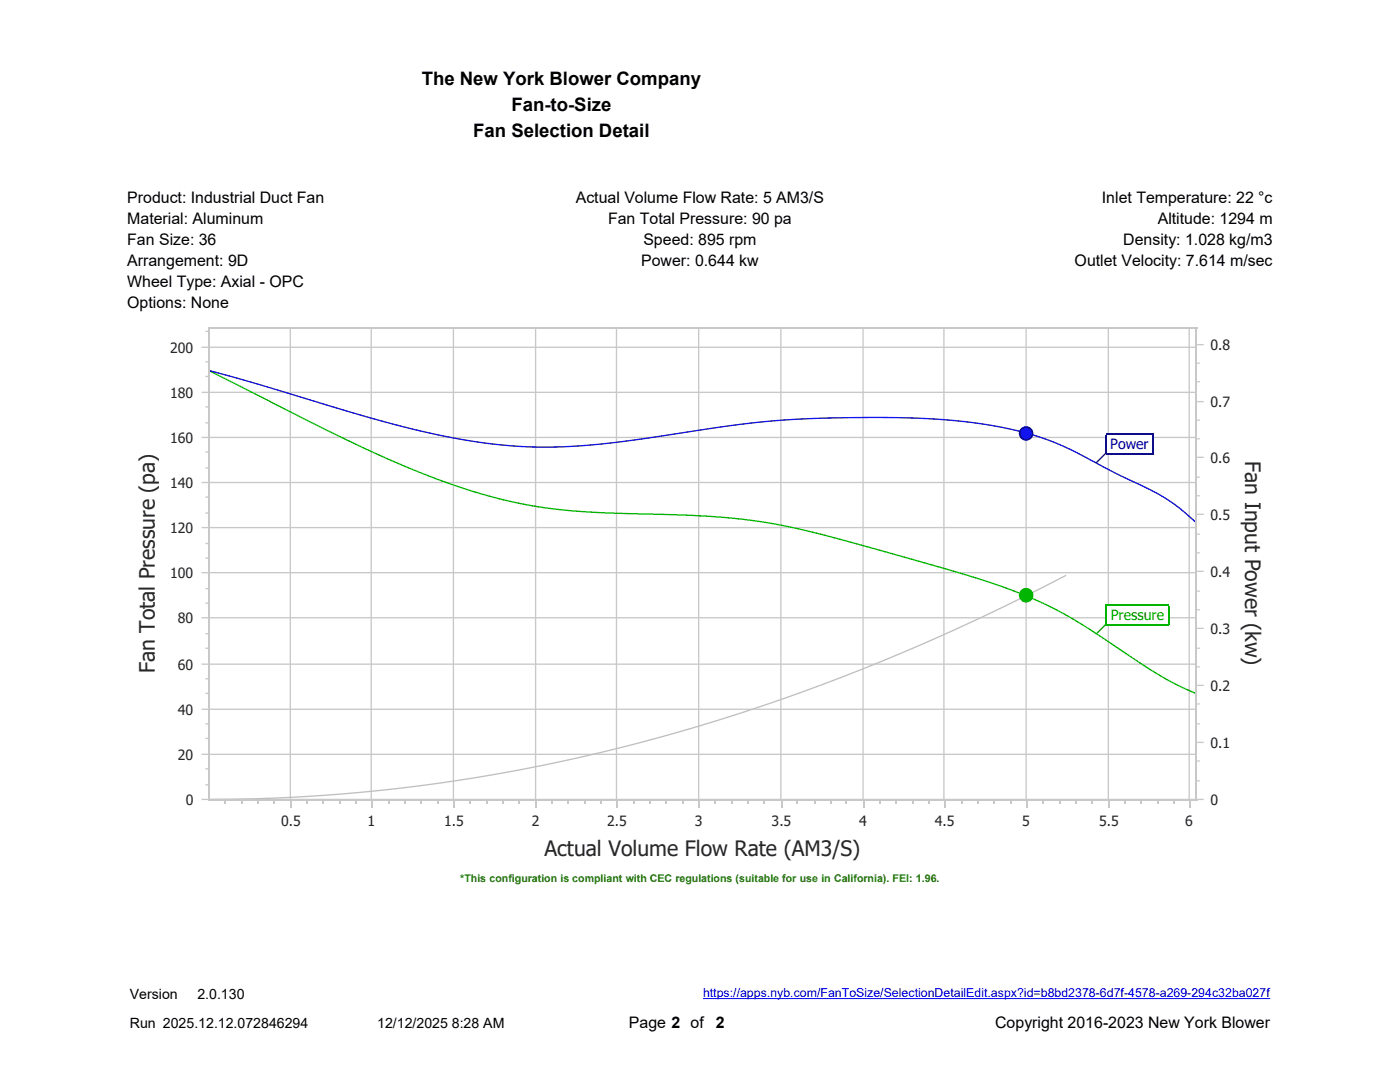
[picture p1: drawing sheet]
<svg xmlns="http://www.w3.org/2000/svg" width="279mm" height="216mm" viewBox="0 0 279 216" stroke-linecap="round" stroke-linejoin="round" font-family="sans-serif">
<g fill="none" stroke="#c8c8c8" stroke-width=".26">
<path d="M41.5 78.3h197.2M41.5 69.3h197.2M57.9 65.3v94.2M74.1 65.3v94.2M90.5 65.3v94.2M106.9 65.3v94.2M123 65.3v94.2M139.4 65.3v94.2M155.8 65.3v94.2M172.2 65.3v94.2M188.4 65.3v94.2M204.8 65.3v94.2"/>
<path d="M221.2 65.3v94.2M237.3 65.3v94.2M41.5 96.3h197.2M41.5 87.3h197.2M41.5 114.3h197.2M41.5 105.3h197.2M41.5 132.5h197.2M41.5 123.3h197.2M41.5 159.5h197.2M41.5 150.5h197.2M41.5 141.5h197.2"/>
</g>
<path d="M41.5 73.9l23.9 12 11.2 5.3 11.1 4.6 5.2 1.8 4.7 1.4 7.7 1.8 7.9 1 7.6 .5 20.3 .7 6.3 .5 6 .8 6 1.2 7.6 1.9 20.7 5.8 9.1 2.8 8 2.9 6.8 3.2 5.5 3.2 13.9 9.2 3.7 2 4 1.9" fill="none" stroke="#00c000" stroke-width=".26"/>
<path d="M212.8 114.8l-10.3 5.2-10.9 5.1-10.7 4.8-10.7 4.4-10.8 4-10.7 3.7-10.8 3.4-10.7 2.9-10.8 2.7-10.8 2.3-10.7 1.9-10.8 1.5-10.7 1.3-10.3 .8-10.8 .5-10.8 .2" fill="none" stroke="#c0c0c0" stroke-width=".26"/>
<path d="M41.5 73.9l10 2.8 20.7 6.2 9.5 2.6 5.6 1.3 5.6 1 5.2 .8 4.8 .4 8 .2 8.3-.5 8-1 20.6-3 5.6-.6 6-.5 9.2-.3h10.7l7.6 .3 6.7 .7 4.5 .6 3.9 .8 3.6 .9 3.5 1.2 4.4 1.9 9.2 4.8 5.2 2.4a36 36 0 0 1 10.8 7.3" fill="none" stroke="#0000c0" stroke-width=".26"/>
<circle cx="204.8" cy="118.8" r="1.32" fill="#00c000"/>
<circle cx="204.8" cy="118.8" r="1.32" fill="none" stroke="#00b000" stroke-width=".26"/>
<circle cx="204.8" cy="86.5" r="1.32" fill="#0000c0"/>
<circle cx="204.8" cy="86.5" r="1.32" fill="none" stroke="#0000b0" stroke-width=".26"/>
<path d="M41.5 65.5h197.4M41.7 65.3v94.5M238.8 65.3v94.5M41.5 159.6h197.4" fill="none" stroke="#c8c8c8" stroke-width=".26"/>
<g fill="#c8c8c8">
<path d="M57.9 159.8h.3v1.3h-.3z"/>
<path d="M74.1 159.8h.2v1.3h-.2z"/>
<path d="M90.5 159.8h.3v1.3h-.3z"/>
<path d="M106.9 159.8h.3v1.3h-.3z"/>
<path d="M123 159.8h.3v1.3h-.3z"/>
<path d="M139.4 159.8h.3v1.3h-.3z"/>
<path d="M155.8 159.8h.3v1.3h-.3z"/>
<path d="M172.2 159.8h.3v1.3h-.3z"/>
<path d="M188.4 159.8h.2v1.3h-.2z"/>
<path d="M204.8 159.8h.2v1.3h-.2z"/>
<path d="M221.2 159.8h.3v1.3h-.3z"/>
<path d="M237.3 159.8h.3v1.3h-.3z"/>
<path d="M44.7 159.8h.3v.5h-.3z"/>
<path d="M48.2 159.8h.2v.5h-.2z"/>
<path d="M51.3 159.8h.3v.5h-.3z"/>
<path d="M54.5 159.8h.3v.5h-.3z"/>
<path d="M61.1 159.8h.3v.5h-.3z"/>
<path d="M64.3 159.8h.3v.5h-.3z"/>
<path d="M67.7 159.8h.3v.5h-.3z"/>
<path d="M70.9 159.8h.3v.5h-.3z"/>
<path d="M77.5 159.8h.3v.5h-.3z"/>
<path d="M80.7 159.8h.3v.5h-.3z"/>
<path d="M83.9 159.8h.2v.5h-.2z"/>
<path d="M87.3 159.8h.3v.5h-.3z"/>
<path d="M93.7 159.8h.2v.5h-.2z"/>
<path d="M97.1 159.8h.3v.5h-.3z"/>
<path d="M100.3 159.8h.2v.5h-.2z"/>
<path d="M103.5 159.8h.2v.5h-.2z"/>
<path d="M110.1 159.8h.2v.5h-.2z"/>
<path d="M113.2 159.8h.3v.5h-.3z"/>
<path d="M116.7 159.8h.2v.5h-.2z"/>
<path d="M119.9 159.8h.2v.5h-.2z"/>
<path d="M126.5 159.8h.2v.5h-.2z"/>
<path d="M129.6 159.8h.3v.5h-.3z"/>
<path d="M132.8 159.8h.3v.5h-.3z"/>
<path d="M136.3 159.8h.2v.5h-.2z"/>
<path d="M142.6 159.8h.3v.5h-.3z"/>
<path d="M146 159.8h.3v.5h-.3z"/>
<path d="M149.2 159.8h.3v.5h-.3z"/>
<path d="M152.4 159.8h.3v.5h-.3z"/>
<path d="M159 159.8h.3v.5h-.3z"/>
<path d="M162.5 159.8h.2v.5h-.2z"/>
<path d="M165.6 159.8h.3v.5h-.3z"/>
<path d="M168.8 159.8h.3v.5h-.3z"/>
<path d="M175.4 159.8h.3v.5h-.3z"/>
<path d="M178.6 159.8h.3v.5h-.3z"/>
<path d="M182 159.8h.3v.5h-.3z"/>
<path d="M185.2 159.8h.3v.5h-.3z"/>
<path d="M191.8 159.8h.3v.5h-.3z"/>
<path d="M195 159.8h.3v.5h-.3z"/>
<path d="M198.2 159.8h.2v.5h-.2z"/>
<path d="M201.6 159.8h.3v.5h-.3z"/>
<path d="M208 159.8h.2v.5h-.2z"/>
<path d="M211.4 159.8h.3v.5h-.3z"/>
<path d="M214.6 159.8h.2v.5h-.2z"/>
<path d="M217.7 159.8h.3v.5h-.3z"/>
<path d="M224.4 159.8h.2v.5h-.2z"/>
<path d="M227.5 159.8h.3v.5h-.3z"/>
<path d="M231 159.8h.2v.5h-.2z"/>
<path d="M234.2 159.8h.2v.5h-.2z"/>
</g>
<g fill="none" stroke="#c8c8c8" stroke-width=".26">
<path d="M40.2 78.3h1.3M40.2 69.3h1.3M41 75.1h.5M41 72.2h.5M41 66.1h.5M41.7 65.3v94.5M238.8 65.3v94.5M238.9 68.8h1.3M238.9 76.2h.5M238.9 72.5h.5M40.2 96.3h1.3M40.2 87.3h1.3"/>
<path d="M41 99.2h.5M41 93.4h.5M41 90.2h.5M41 84.4h.5M41 81.2h.5M238.9 91.3h1.3M238.9 80.1h1.3M238.9 98.9h.5M238.9 95.2h.5M238.9 87.5h.5M238.9 83.8h.5M40.2 114.3h1.3"/>
<path d="M40.2 105.3h1.3M41 117.4h.5M41 111.4h.5M41 108.5h.5M41 102.4h.5M238.9 114h1.3M238.9 102.6h1.3M238.9 118h.5M238.9 110.3h.5M238.9 106.6h.5M40.2 132.5h1.3M40.2 123.3h1.3"/>
<path d="M41 138.3h.5M41 135.4h.5M41 129.4h.5M41 126.4h.5M41 120.4h.5M238.9 129.4h.5M238.9 136.8h1.3M238.9 125.4h1.3M238.9 133.1h.5M238.9 121.7h.5M40.2 159.5h1.3M40.2 150.5h1.3"/>
<path d="M40.2 141.5h1.3M41 156.6h.5M41 153.4h.5M41 147.3h.5M41 144.4h.5M238.9 159.5h1.3M238.9 144.4h.5M238.9 148.1h1.3M238.9 155.8h.5M238.9 151.8h.5M238.9 140.5h.5"/>
</g>
<g fill="#00a100">
<circle cx="218.8" cy="126.4" r=".13"/>
<circle cx="220.7" cy="124.6" r=".13"/>
</g>
<path d="M220.7 124.6l-1.9 1.8" fill="none" stroke="#00a100" stroke-width=".26"/>
<g fill="#0000a1">
<circle cx="218.8" cy="92.3" r=".13"/>
<circle cx="220.7" cy="90.5" r=".13"/>
</g>
<path d="M220.7 90.5l-1.9 1.8" fill="none" stroke="#0000a1" stroke-width=".26"/>
<path d="M220.9 120.9h12.2v3.7h-12.2z" fill="#fff"/>
<path d="M220.7 120.8h12.7M220.7 124.7h12.7M220.8 120.9v3.7M233.2 120.9v3.7" fill="none" stroke="#00a100" stroke-width=".26"/>
<path d="M220.9 86.8h9v3.7h-9z" fill="#fff"/>
<path d="M220.7 86.6h9.5M220.7 90.6h9.5M220.8 86.8v3.7M230.1 86.8v3.7" fill="none" stroke="#0000a1" stroke-width=".26"/>
<path d="M140.3 199.3h113.2" fill="none" stroke="#00f" stroke-width=".2"/>
<g font-size="4.2" fill="#282828">
<text x="248.5" y="92" transform="rotate(90 248.5 92)">Fan Input Power (kw)</text>
<text x="30.9" y="134.4" transform="rotate(-90 30.9 134.4)">Fan Total Pressure (pa)</text>
<text x="108.7" y="170.9">Actual Volume Flow Rate (AM3/S)</text>
</g>
<g font-size="3.7">
<text x="84.2" y="16.9">The New York Blower Company</text>
<text x="102.1" y="22.1">Fan-to-Size</text>
<text x="94.5" y="27.3">Fan Selection Detail</text>
</g>
<g font-size="3.2">
<text x="25.4" y="40.6">Product: Industrial Duct Fan</text>
<text x="114.9" y="40.6">Actual Volume Flow Rate: 5 AM3/S</text>
<text x="219.9" y="40.6">Inlet Temperature: 22 °c</text>
<text x="25.4" y="44.7">Material: Aluminum</text>
<text x="121.3" y="44.7">Fan Total Pressure: 90 pa</text>
<text x="231.1" y="44.7">Altitude: 1294 m</text>
<text x="25.4" y="48.9">Fan Size: 36</text>
<text x="25.4" y="53.1">Arrangement: 9D</text>
<text x="128" y="53.1">Power: 0.644 kw</text>
<text x="128.4" y="48.9">Speed: 895 rpm</text>
<text x="214.5" y="53.1">Outlet Velocity: 7.614 m/sec</text>
<text x="224.2" y="48.9">Density: 1.028 kg/m3</text>
<text x="25.4" y="57.2">Wheel Type: Axial - OPC</text>
<text x="25.4" y="61.4">Options: None</text>
<text x="125.5" y="205.1">Page 2 of</text>
<text x="142.9" y="205.1">2</text>
<text x="198.6" y="205.1">Copyright 2016-2023 New York Blower</text>
</g>
<g font-size="2.8" fill="#282828">
<text x="33.9" y="70.4">200</text>
<text x="241.6" y="69.8">0.8</text>
<text x="33.9" y="79.4">180</text>
<text x="241.6" y="81.2">0.7</text>
<text x="33.9" y="88.4">160</text>
<text x="241.6" y="92.3">0.6</text>
<text x="33.9" y="97.4">140</text>
<text x="33.9" y="106.4">120</text>
<text x="241.6" y="103.7">0.5</text>
<text x="33.9" y="115.3">100</text>
<text x="241.6" y="115.1">0.4</text>
<text x="35.5" y="124.3">80</text>
<text x="241.6" y="126.5">0.3</text>
<text x="35.5" y="133.6">60</text>
<text x="241.6" y="137.8">0.2</text>
<text x="35.5" y="142.6">40</text>
<text x="241.6" y="149.2">0.1</text>
<text x="35.5" y="151.6">20</text>
<text x="37.1" y="160.6">0</text>
<text x="241.6" y="160.6">0</text>
<text x="56.1" y="164.8">0.5</text>
<text x="73.3" y="164.8">1</text>
<text x="88.7" y="164.8">1.5</text>
<text x="106.1" y="164.8">2</text>
<text x="121.2" y="164.8">2.5</text>
<text x="138.7" y="164.8">3</text>
<text x="154" y="164.8">3.5</text>
<text x="171.5" y="164.8">4</text>
<text x="186.5" y="164.8">4.5</text>
<text x="204" y="164.8">5</text>
<text x="219.4" y="164.8">5.5</text>
<text x="236.6" y="164.8">6</text>
</g>
<text font-size="2.8" fill="#0000a1" x="221.6" y="89.6">Power</text>
<text font-size="2.8" fill="#00a100" x="221.7" y="123.7">Pressure</text>
<g font-size="2.8">
<text x="25.9" y="199.3">Version</text>
<text x="39.4" y="199.3">2.0.130</text>
<text x="25.9" y="205.1">Run 2025.12.12.072846294</text>
<text x="75.3" y="205.1">12/12/2025 8:28 AM</text>
</g>
<text font-size="2.5" fill="#00f" x="140.3" y="199">https://apps.nyb.com/FanToSize/SelectionDetailEdit.aspx?id=b8bd2378-6d7f-4578-a269-294c32ba027f</text>
<text font-size="2.1" fill="#1f6e02" x="91.9" y="176">*This configuration is compliant with CEC regulations (suitable for use in California). FEI: 1.96.</text>
</svg>
